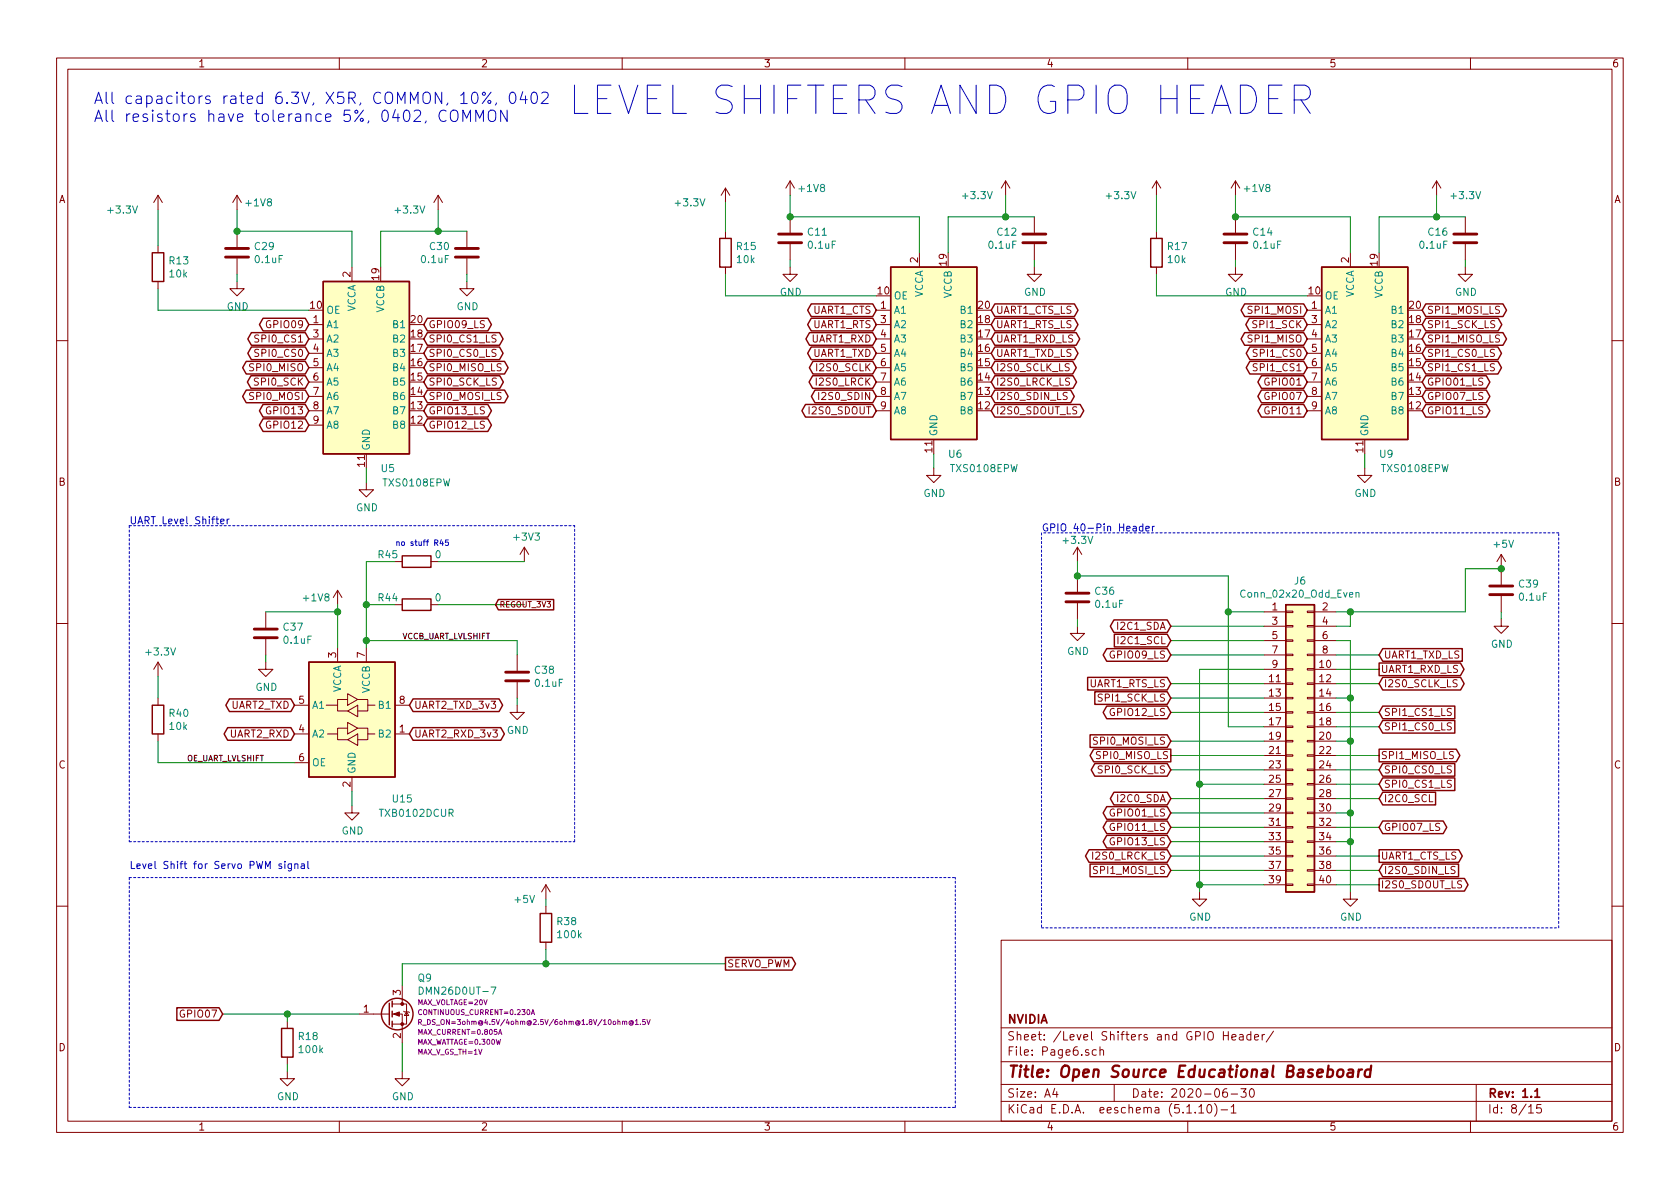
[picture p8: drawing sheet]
EESchema Schematic File Version 4
EELAYER 30 0
EELAYER END
$Descr A4 11693 8268
encoding utf-8
Sheet 8 15
Title "Open Source Educational Baseboard"
Date "2020-06-30"
Rev "1.1"
Comp "NVIDIA"
Comment1 ""
Comment2 ""
Comment3 ""
Comment4 ""
$EndDescr
Text Notes 3950 800  0    197  ~ 0
LEVEL SHIFTERS AND GPIO HEADER\n
$Comp
L power:+5V #PWR092
U 1 1
P 3800 6250
F 0 "#PWR092" H 3800 6100 50  0001 C CNN
F 1 "+5V" H 3650 6250 50  0000 C CNN
F 2 "" H 3800 6250 50  0001 C CNN
F 3 "" H 3800 6250 50  0001 C CNN
	1    3800 6250
	1    0    0    -1  
$EndComp
Text GLabel 1550 7050 0    50   Input ~ 0
GPIO07
Text GLabel 5050 6700 2    50   Output ~ 0
SERVO_PWM
Text Notes 900  6050 0    50   ~ 0
Level Shift for Servo PWM signal
Wire Notes Line
	4000 5850 4000 3650
Text Notes 900  3650 0    50   ~ 0
UART Level Shifter
$Comp
L Connector_Generic:Conn_02x20_Odd_Even J6
U 1 1
P 9000 5150
F 0 "J6" H 9050 6267 50  0000 C CNN
F 1 "Conn_02x20_Odd_Even" H 9050 6176 50  0000 C CNN
F 2 "Connector_PinHeader_2.54mm:PinHeader_2x20_P2.54mm_Vertical" H 9000 5150 50  0001 C CNN
F 3 "~" H 9000 5150 50  0001 C CNN
	1    9000 5150
	1    0    0    -1  
$EndComp
$Comp
L Device:C C36
U 1 1
P 7500 4150
F 0 "C36" H 7615 4196 50  0000 L CNN
F 1 "0.1uF" H 7615 4105 50  0000 L CNN
F 2 "Capacitor_SMD:C_0402_1005Metric" H 7538 4000 50  0001 C CNN
F 3 "~" H 7500 4150 50  0001 C CNN
	1    7500 4150
	1    0    0    -1  
$EndComp
$Comp
L power:GND #PWR0103
U 1 1
P 7500 4350
F 0 "#PWR0103" H 7500 4100 50  0001 C CNN
F 1 "GND" H 7505 4177 50  0000 C CNN
F 2 "" H 7500 4350 50  0001 C CNN
F 3 "" H 7500 4350 50  0001 C CNN
	1    7500 4350
	1    0    0    -1  
$EndComp
Wire Wire Line
	7500 4000 8550 4000
Wire Wire Line
	8550 4000 8550 4250
Wire Wire Line
	8550 4250 8800 4250
Wire Wire Line
	8800 5050 8550 5050
Wire Wire Line
	8550 5050 8550 4250
Connection ~ 8550 4250
$Comp
L power:GND #PWR0105
U 1 1
P 8350 6200
F 0 "#PWR0105" H 8350 5950 50  0001 C CNN
F 1 "GND" H 8355 6027 50  0000 C CNN
F 2 "" H 8350 6200 50  0001 C CNN
F 3 "" H 8350 6200 50  0001 C CNN
	1    8350 6200
	1    0    0    -1  
$EndComp
Wire Wire Line
	8800 4650 8350 4650
Wire Wire Line
	8350 4650 8350 5450
Wire Wire Line
	8800 6150 8350 6150
Connection ~ 8350 6150
Wire Wire Line
	8350 6150 8350 6200
Wire Wire Line
	8800 5450 8350 5450
Connection ~ 8350 5450
Wire Wire Line
	8350 5450 8350 6150
Text GLabel 8150 5750 0    50   BiDi ~ 0
GPIO11_LS
Text GLabel 8150 5850 0    50   BiDi ~ 0
GPIO13_LS
Text GLabel 8150 5950 0    50   BiDi ~ 0
I2S0_LRCK_LS
Text GLabel 8150 6050 0    50   Input ~ 0
SPI1_MOSI_LS
$Comp
L power:+5V #PWR0112
U 1 1
P 10450 3950
F 0 "#PWR0112" H 10450 3800 50  0001 C CNN
F 1 "+5V" H 10465 4123 50  0000 C CNN
F 2 "" H 10450 3950 50  0001 C CNN
F 3 "" H 10450 3950 50  0001 C CNN
	1    10450 3950
	1    0    0    -1  
$EndComp
$Comp
L Device:C C39
U 1 1
P 10450 4100
F 0 "C39" H 10565 4146 50  0000 L CNN
F 1 "0.1uF" H 10565 4055 50  0000 L CNN
F 2 "Capacitor_SMD:C_0402_1005Metric" H 10488 3950 50  0001 C CNN
F 3 "~" H 10450 4100 50  0001 C CNN
	1    10450 4100
	1    0    0    -1  
$EndComp
$Comp
L power:GND #PWR0113
U 1 1
P 10450 4300
F 0 "#PWR0113" H 10450 4050 50  0001 C CNN
F 1 "GND" H 10455 4127 50  0000 C CNN
F 2 "" H 10450 4300 50  0001 C CNN
F 3 "" H 10450 4300 50  0001 C CNN
	1    10450 4300
	1    0    0    -1  
$EndComp
$Comp
L power:GND #PWR0110
U 1 1
P 9400 6200
F 0 "#PWR0110" H 9400 5950 50  0001 C CNN
F 1 "GND" H 9405 6027 50  0000 C CNN
F 2 "" H 9400 6200 50  0001 C CNN
F 3 "" H 9400 6200 50  0001 C CNN
	1    9400 6200
	1    0    0    -1  
$EndComp
Wire Wire Line
	9300 4350 9400 4350
Wire Wire Line
	9400 4350 9400 4250
Wire Wire Line
	9400 4250 10200 4250
Wire Wire Line
	10200 4250 10200 3950
Wire Wire Line
	10200 3950 10450 3950
Connection ~ 10450 3950
Wire Wire Line
	9300 4250 9400 4250
Connection ~ 9400 4250
Wire Wire Line
	9300 4450 9400 4450
Wire Wire Line
	9400 4450 9400 4850
Wire Wire Line
	9300 4850 9400 4850
Connection ~ 9400 4850
Wire Wire Line
	9400 4850 9400 5150
Wire Wire Line
	9300 5150 9400 5150
Connection ~ 9400 5150
Wire Wire Line
	9400 5150 9400 5650
Wire Wire Line
	9300 5650 9400 5650
Connection ~ 9400 5650
Wire Wire Line
	9400 5650 9400 5850
Wire Wire Line
	9300 5850 9400 5850
Connection ~ 9400 5850
Wire Wire Line
	9400 5850 9400 6200
Text GLabel 9600 4550 2    50   Input ~ 0
UART1_TXD_LS
Text GLabel 9600 4650 2    50   Output ~ 0
UART1_RXD_LS
Text GLabel 9600 4750 2    50   BiDi ~ 0
I2S0_SCLK_LS
Text GLabel 9600 4950 2    50   Input ~ 0
SPI1_CS1_LS
Text GLabel 9600 5050 2    50   Input ~ 0
SPI1_CS0_LS
Text GLabel 9600 5250 2    50   Output ~ 0
SPI1_MISO_LS
Text GLabel 9600 5350 2    50   Input ~ 0
SPI0_CS0_LS
Text GLabel 9600 5450 2    50   Input ~ 0
SPI0_CS1_LS
Text GLabel 9600 5550 2    50   Input ~ 0
I2C0_SCL
Text GLabel 9600 5750 2    50   BiDi ~ 0
GPIO07_LS
Text GLabel 9600 5950 2    50   Output ~ 0
UART1_CTS_LS
Text GLabel 9600 6050 2    50   Input ~ 0
I2S0_SDIN_LS
Text GLabel 9600 6150 2    50   Output ~ 0
I2S0_SDOUT_LS
Wire Wire Line
	9600 6150 9300 6150
Wire Wire Line
	9600 6050 9300 6050
Wire Wire Line
	9300 5950 9600 5950
Wire Wire Line
	9600 5750 9300 5750
Wire Wire Line
	9300 5550 9600 5550
Wire Wire Line
	9600 5450 9300 5450
Wire Wire Line
	9300 5350 9600 5350
Wire Wire Line
	9600 5250 9300 5250
Wire Wire Line
	9300 5050 9600 5050
Wire Wire Line
	9600 4950 9300 4950
Wire Wire Line
	9300 4750 9600 4750
Wire Wire Line
	9600 4650 9300 4650
Wire Wire Line
	9300 4550 9600 4550
Wire Wire Line
	8150 4350 8800 4350
Wire Wire Line
	8800 4450 8150 4450
Wire Wire Line
	8150 4550 8800 4550
Wire Wire Line
	8800 4750 8150 4750
Wire Wire Line
	8150 4850 8800 4850
Wire Wire Line
	8800 4950 8150 4950
Wire Wire Line
	8150 5150 8800 5150
Wire Wire Line
	8800 5250 8150 5250
Wire Wire Line
	8150 5350 8800 5350
Wire Wire Line
	8800 5550 8150 5550
Wire Wire Line
	8150 5650 8800 5650
Wire Wire Line
	8800 5750 8150 5750
Wire Wire Line
	8150 5850 8800 5850
Wire Wire Line
	8800 5950 8150 5950
Wire Wire Line
	8150 6050 8800 6050
Wire Notes Line
	7250 3700 7250 6450
Wire Notes Line
	7250 6450 10850 6450
Wire Notes Line
	10850 6450 10850 3700
Wire Notes Line
	10850 3700 7250 3700
Wire Notes Line
	900  3650 4000 3650
Wire Notes Line
	900  5850 4000 5850
$Comp
L Device:C C38
U 1 1
P 3600 4700
F 0 "C38" H 3715 4746 50  0000 L CNN
F 1 "0.1uF" H 3715 4655 50  0000 L CNN
F 2 "Capacitor_SMD:C_0402_1005Metric" H 3638 4550 50  0001 C CNN
F 3 "~" H 3600 4700 50  0001 C CNN
	1    3600 4700
	1    0    0    -1  
$EndComp
$Comp
L power:GND #PWR0111
U 1 1
P 3600 4900
F 0 "#PWR0111" H 3600 4650 50  0001 C CNN
F 1 "GND" H 3605 4727 50  0000 C CNN
F 2 "" H 3600 4900 50  0001 C CNN
F 3 "" H 3600 4900 50  0001 C CNN
	1    3600 4900
	1    0    0    -1  
$EndComp
$Comp
L power:+3.3V #PWR0102
U 1 1
P 7500 3900
F 0 "#PWR0102" H 7500 3750 50  0001 C CNN
F 1 "+3.3V" H 7500 4050 50  0000 C CNN
F 2 "" H 7500 3900 50  0001 C CNN
F 3 "" H 7500 3900 50  0001 C CNN
	1    7500 3900
	1    0    0    -1  
$EndComp
Wire Wire Line
	7500 3900 7500 4000
Wire Notes Line
	900  6100 900  7700
Wire Notes Line
	6650 7700 6650 6100
Text GLabel 8150 4550 0    50   BiDi ~ 0
GPIO09_LS
Text GLabel 8150 4750 0    50   Input ~ 0
UART1_RTS_LS
Text GLabel 8150 4850 0    50   Input ~ 0
SPI1_SCK_LS
Text GLabel 8150 4950 0    50   BiDi ~ 0
GPIO12_LS
Text GLabel 8150 5150 0    50   Input ~ 0
SPI0_MOSI_LS
Text GLabel 8150 5250 0    50   Output ~ 0
SPI0_MISO_LS
Text GLabel 8150 5350 0    50   BiDi ~ 0
SPI0_SCK_LS
Text GLabel 8150 5650 0    50   BiDi ~ 0
GPIO01_LS
Text GLabel 8150 5550 0    50   BiDi ~ 0
I2C0_SDA
Text Notes 7250 3700 0    50   ~ 0
GPIO 40-Pin Header\n
Text Notes 650  850  0    79   ~ 0
All capacitors rated 6.3V, X5R, COMMON, 10%, 0402\nAll resistors have tolerance 5%, 0402, COMMON\n
Connection ~ 7500 4000
Wire Notes Line
	900  7700 6650 7700
Wire Notes Line
	900  6100 6650 6100
Text GLabel 2950 2250 2    50   BiDi ~ 0
GPIO09_LS
Text GLabel 6900 2250 2    50   BiDi ~ 0
UART1_RTS_LS
Text GLabel 9900 2250 2    50   BiDi ~ 0
SPI1_SCK_LS
Text GLabel 2950 2950 2    50   BiDi ~ 0
GPIO12_LS
Text GLabel 2950 2750 2    50   BiDi ~ 0
SPI0_MOSI_LS
Text GLabel 2950 2550 2    50   BiDi ~ 0
SPI0_MISO_LS
Text GLabel 2950 2650 2    50   BiDi ~ 0
SPI0_SCK_LS
Text GLabel 9900 2650 2    50   BiDi ~ 0
GPIO01_LS
Text GLabel 2150 2250 0    50   BiDi ~ 0
GPIO09
Text GLabel 9100 2250 0    50   BiDi ~ 0
SPI1_SCK
Text GLabel 2150 2950 0    50   BiDi ~ 0
GPIO12
Text GLabel 2150 2750 0    50   BiDi ~ 0
SPI0_MOSI
Text GLabel 2150 2550 0    50   BiDi ~ 0
SPI0_MISO
Text GLabel 2150 2650 0    50   BiDi ~ 0
SPI0_SCK
Text GLabel 9100 2650 0    50   BiDi ~ 0
GPIO01
$Comp
L power:+1V8 #PWR05
U 1 1
P 1650 1450
F 0 "#PWR05" H 1650 1300 50  0001 C CNN
F 1 "+1V8" H 1500 1500 50  0000 C CNN
F 2 "" H 1650 1450 50  0001 C CNN
F 3 "" H 1650 1450 50  0001 C CNN
	1    1650 1450
	-1   0    0    -1  
$EndComp
$Comp
L Device:C C29
U 1 1
P 1650 1750
F 0 "C29" H 1765 1796 50  0000 L CNN
F 1 "0.1uF" H 1765 1705 50  0000 L CNN
F 2 "Capacitor_SMD:C_0402_1005Metric" H 1688 1600 50  0001 C CNN
F 3 "~" H 1650 1750 50  0001 C CNN
	1    1650 1750
	1    0    0    -1  
$EndComp
$Comp
L power:+3.3V #PWR065
U 1 1
P 3050 1450
F 0 "#PWR065" H 3050 1300 50  0001 C CNN
F 1 "+3.3V" H 2850 1450 50  0000 C CNN
F 2 "" H 3050 1450 50  0001 C CNN
F 3 "" H 3050 1450 50  0001 C CNN
	1    3050 1450
	1    0    0    -1  
$EndComp
$Comp
L Device:C C30
U 1 1
P 3250 1750
F 0 "C30" H 3365 1796 50  0000 L CNN
F 1 "0.1uF" H 3365 1705 50  0000 L CNN
F 2 "Capacitor_SMD:C_0402_1005Metric" H 3288 1600 50  0001 C CNN
F 3 "~" H 3250 1750 50  0001 C CNN
	1    3250 1750
	-1   0    0    -1  
$EndComp
Text GLabel 9100 2850 0    50   BiDi ~ 0
GPIO11
Text GLabel 2150 2850 0    50   BiDi ~ 0
GPIO13
Text GLabel 9100 2150 0    50   BiDi ~ 0
SPI1_MOSI
Text GLabel 9100 2550 0    50   BiDi ~ 0
SPI1_CS1
Text GLabel 9900 2850 2    50   BiDi ~ 0
GPIO11_LS
Text GLabel 2950 2850 2    50   BiDi ~ 0
GPIO13_LS
Text GLabel 6900 2650 2    50   BiDi ~ 0
I2S0_LRCK_LS
Text GLabel 9900 2150 2    50   BiDi ~ 0
SPI1_MOSI_LS
Text GLabel 6900 2450 2    50   BiDi ~ 0
UART1_TXD_LS
Text GLabel 6900 2350 2    50   BiDi ~ 0
UART1_RXD_LS
Text GLabel 6900 2550 2    50   BiDi ~ 0
I2S0_SCLK_LS
Text GLabel 9900 2550 2    50   BiDi ~ 0
SPI1_CS1_LS
Text GLabel 9100 2450 0    50   BiDi ~ 0
SPI1_CS0
Text GLabel 9100 2350 0    50   BiDi ~ 0
SPI1_MISO
Text GLabel 2150 2450 0    50   BiDi ~ 0
SPI0_CS0
Text GLabel 2150 2350 0    50   BiDi ~ 0
SPI0_CS1
Text GLabel 9100 2750 0    50   BiDi ~ 0
GPIO07
Text GLabel 6900 2850 2    50   BiDi ~ 0
I2S0_SDOUT_LS
Text GLabel 6900 2750 2    50   BiDi ~ 0
I2S0_SDIN_LS
Text GLabel 6900 2150 2    50   BiDi ~ 0
UART1_CTS_LS
Text GLabel 9900 2750 2    50   BiDi ~ 0
GPIO07_LS
Text GLabel 2950 2350 2    50   BiDi ~ 0
SPI0_CS1_LS
Text GLabel 2950 2450 2    50   BiDi ~ 0
SPI0_CS0_LS
Text GLabel 9900 2350 2    50   BiDi ~ 0
SPI1_MISO_LS
Text GLabel 9900 2450 2    50   BiDi ~ 0
SPI1_CS0_LS
Text GLabel 8150 4350 0    50   BiDi ~ 0
I2C1_SDA
Text GLabel 8150 4450 0    50   Input ~ 0
I2C1_SCL
Wire Wire Line
	3050 1450 3050 1600
Connection ~ 3050 1600
Wire Wire Line
	3050 1600 3250 1600
Wire Wire Line
	1650 1900 1650 1950
Wire Wire Line
	3250 1900 3250 1950
Wire Wire Line
	7500 4350 7500 4300
Wire Wire Line
	10450 4300 10450 4250
$Comp
L power:GND #PWR048
U 1 1
P 2550 3350
F 0 "#PWR048" H 2550 3100 50  0001 C CNN
F 1 "GND" H 2555 3177 50  0000 C CNN
F 2 "" H 2550 3350 50  0001 C CNN
F 3 "" H 2550 3350 50  0001 C CNN
	1    2550 3350
	1    0    0    -1  
$EndComp
Wire Wire Line
	2550 3350 2550 3250
Wire Wire Line
	2650 1600 2650 1850
Wire Wire Line
	2650 1600 3050 1600
Wire Wire Line
	1650 1450 1650 1600
Wire Wire Line
	2450 1850 2450 1600
Wire Wire Line
	2450 1600 1650 1600
Connection ~ 1650 1600
Wire Wire Line
	2150 2150 1100 2150
Wire Wire Line
	1100 2150 1100 2000
$Comp
L power:+3.3V #PWR046
U 1 1
P 1100 1450
F 0 "#PWR046" H 1100 1300 50  0001 C CNN
F 1 "+3.3V" H 850 1450 50  0000 C CNN
F 2 "" H 1100 1450 50  0001 C CNN
F 3 "" H 1100 1450 50  0001 C CNN
	1    1100 1450
	1    0    0    -1  
$EndComp
Wire Wire Line
	1100 1450 1100 1700
$Comp
L Device:R R13
U 1 1
P 1100 1850
F 0 "R13" H 1170 1896 50  0000 L CNN
F 1 "10k" H 1170 1805 50  0000 L CNN
F 2 "Resistor_SMD:R_0402_1005Metric" V 1030 1850 50  0001 C CNN
F 3 "~" H 1100 1850 50  0001 C CNN
	1    1100 1850
	1    0    0    -1  
$EndComp
$Comp
L power:+1V8 #PWR082
U 1 1
P 5500 1350
F 0 "#PWR082" H 5500 1200 50  0001 C CNN
F 1 "+1V8" H 5350 1400 50  0000 C CNN
F 2 "" H 5500 1350 50  0001 C CNN
F 3 "" H 5500 1350 50  0001 C CNN
	1    5500 1350
	-1   0    0    -1  
$EndComp
$Comp
L Device:C C11
U 1 1
P 5500 1650
F 0 "C11" H 5615 1696 50  0000 L CNN
F 1 "0.1uF" H 5615 1605 50  0000 L CNN
F 2 "Capacitor_SMD:C_0402_1005Metric" H 5538 1500 50  0001 C CNN
F 3 "~" H 5500 1650 50  0001 C CNN
	1    5500 1650
	1    0    0    -1  
$EndComp
$Comp
L power:+3.3V #PWR059
U 1 1
P 7000 1350
F 0 "#PWR059" H 7000 1200 50  0001 C CNN
F 1 "+3.3V" H 6800 1350 50  0000 C CNN
F 2 "" H 7000 1350 50  0001 C CNN
F 3 "" H 7000 1350 50  0001 C CNN
	1    7000 1350
	1    0    0    -1  
$EndComp
$Comp
L Device:C C12
U 1 1
P 7200 1650
F 0 "C12" H 7315 1696 50  0000 L CNN
F 1 "0.1uF" H 7315 1605 50  0000 L CNN
F 2 "Capacitor_SMD:C_0402_1005Metric" H 7238 1500 50  0001 C CNN
F 3 "~" H 7200 1650 50  0001 C CNN
	1    7200 1650
	-1   0    0    -1  
$EndComp
Connection ~ 7000 1500
Wire Wire Line
	7000 1500 7200 1500
Wire Wire Line
	5500 1800 5500 1850
Wire Wire Line
	7200 1800 7200 1850
$Comp
L power:GND #PWR078
U 1 1
P 6500 3250
F 0 "#PWR078" H 6500 3000 50  0001 C CNN
F 1 "GND" H 6505 3077 50  0000 C CNN
F 2 "" H 6500 3250 50  0001 C CNN
F 3 "" H 6500 3250 50  0001 C CNN
	1    6500 3250
	1    0    0    -1  
$EndComp
Wire Wire Line
	6500 3250 6500 3150
Wire Wire Line
	6600 1500 6600 1750
Wire Wire Line
	6600 1500 7000 1500
Wire Wire Line
	5050 2050 5050 1900
$Comp
L power:+3.3V #PWR050
U 1 1
P 5050 1400
F 0 "#PWR050" H 5050 1250 50  0001 C CNN
F 1 "+3.3V" H 4800 1400 50  0000 C CNN
F 2 "" H 5050 1400 50  0001 C CNN
F 3 "" H 5050 1400 50  0001 C CNN
	1    5050 1400
	1    0    0    -1  
$EndComp
$Comp
L Device:R R15
U 1 1
P 5050 1750
F 0 "R15" H 5120 1796 50  0000 L CNN
F 1 "10k" H 5120 1705 50  0000 L CNN
F 2 "Resistor_SMD:R_0402_1005Metric" V 4980 1750 50  0001 C CNN
F 3 "~" H 5050 1750 50  0001 C CNN
	1    5050 1750
	1    0    0    -1  
$EndComp
Text GLabel 6100 2850 0    50   BiDi ~ 0
I2S0_SDOUT
Text GLabel 6100 2750 0    50   BiDi ~ 0
I2S0_SDIN
Text GLabel 6100 2150 0    50   BiDi ~ 0
UART1_CTS
Text GLabel 6100 2550 0    50   BiDi ~ 0
I2S0_SCLK
Text GLabel 6100 2350 0    50   BiDi ~ 0
UART1_RXD
Text GLabel 6100 2450 0    50   BiDi ~ 0
UART1_TXD
Text GLabel 6100 2650 0    50   BiDi ~ 0
I2S0_LRCK
Text GLabel 6100 2250 0    50   BiDi ~ 0
UART1_RTS
Wire Wire Line
	5050 1400 5050 1600
Wire Wire Line
	6100 2050 5050 2050
Wire Wire Line
	6400 1500 6400 1750
Wire Wire Line
	6400 1500 5500 1500
Wire Wire Line
	5500 1350 5500 1500
Connection ~ 5500 1500
Wire Wire Line
	7000 1350 7000 1500
$Comp
L power:+1V8 #PWR088
U 1 1
P 8600 1350
F 0 "#PWR088" H 8600 1200 50  0001 C CNN
F 1 "+1V8" H 8450 1400 50  0000 C CNN
F 2 "" H 8600 1350 50  0001 C CNN
F 3 "" H 8600 1350 50  0001 C CNN
	1    8600 1350
	-1   0    0    -1  
$EndComp
$Comp
L Device:C C14
U 1 1
P 8600 1650
F 0 "C14" H 8715 1696 50  0000 L CNN
F 1 "0.1uF" H 8715 1605 50  0000 L CNN
F 2 "Capacitor_SMD:C_0402_1005Metric" H 8638 1500 50  0001 C CNN
F 3 "~" H 8600 1650 50  0001 C CNN
	1    8600 1650
	1    0    0    -1  
$EndComp
$Comp
L power:+3.3V #PWR085
U 1 1
P 10000 1350
F 0 "#PWR085" H 10000 1200 50  0001 C CNN
F 1 "+3.3V" H 9800 1350 50  0000 C CNN
F 2 "" H 10000 1350 50  0001 C CNN
F 3 "" H 10000 1350 50  0001 C CNN
	1    10000 1350
	-1   0    0    -1  
$EndComp
$Comp
L Device:C C16
U 1 1
P 10200 1650
F 0 "C16" H 10315 1696 50  0000 L CNN
F 1 "0.1uF" H 10315 1605 50  0000 L CNN
F 2 "Capacitor_SMD:C_0402_1005Metric" H 10238 1500 50  0001 C CNN
F 3 "~" H 10200 1650 50  0001 C CNN
	1    10200 1650
	-1   0    0    -1  
$EndComp
Wire Wire Line
	10000 1350 10000 1500
Connection ~ 10000 1500
Wire Wire Line
	10000 1500 10200 1500
Wire Wire Line
	8600 1800 8600 1850
$Comp
L power:GND #PWR087
U 1 1
P 9500 3250
F 0 "#PWR087" H 9500 3000 50  0001 C CNN
F 1 "GND" H 9505 3077 50  0000 C CNN
F 2 "" H 9500 3250 50  0001 C CNN
F 3 "" H 9500 3250 50  0001 C CNN
	1    9500 3250
	1    0    0    -1  
$EndComp
Wire Wire Line
	9500 3250 9500 3150
Wire Wire Line
	9600 1500 9600 1750
Wire Wire Line
	9600 1500 10000 1500
Wire Wire Line
	8600 1350 8600 1500
Wire Wire Line
	9400 1750 9400 1500
Wire Wire Line
	9400 1500 8600 1500
Connection ~ 8600 1500
Wire Wire Line
	9100 2050 8050 2050
Wire Wire Line
	8050 2050 8050 1900
$Comp
L power:+3.3V #PWR084
U 1 1
P 8050 1350
F 0 "#PWR084" H 8050 1200 50  0001 C CNN
F 1 "+3.3V" H 7800 1350 50  0000 C CNN
F 2 "" H 8050 1350 50  0001 C CNN
F 3 "" H 8050 1350 50  0001 C CNN
	1    8050 1350
	1    0    0    -1  
$EndComp
Wire Wire Line
	8050 1350 8050 1600
$Comp
L Device:R R17
U 1 1
P 8050 1750
F 0 "R17" H 8120 1796 50  0000 L CNN
F 1 "10k" H 8120 1705 50  0000 L CNN
F 2 "Resistor_SMD:R_0402_1005Metric" V 7980 1750 50  0001 C CNN
F 3 "~" H 8050 1750 50  0001 C CNN
	1    8050 1750
	1    0    0    -1  
$EndComp
$Comp
L power:GND #PWR043
U 1 1
P 2800 7450
F 0 "#PWR043" H 2800 7200 50  0001 C CNN
F 1 "GND" H 2805 7277 50  0000 C CNN
F 2 "" H 2800 7450 50  0001 C CNN
F 3 "" H 2800 7450 50  0001 C CNN
	1    2800 7450
	1    0    0    -1  
$EndComp
Wire Wire Line
	1550 7050 2000 7050
Wire Wire Line
	2000 7050 2000 7100
Connection ~ 2000 7050
Wire Wire Line
	2000 7050 2500 7050
$Comp
L Device:R R18
U 1 1
P 2000 7250
F 0 "R18" H 2070 7296 50  0000 L CNN
F 1 "100k" H 2070 7205 50  0000 L CNN
F 2 "Resistor_SMD:R_0402_1005Metric" V 1930 7250 50  0001 C CNN
F 3 "~" H 2000 7250 50  0001 C CNN
	1    2000 7250
	1    0    0    -1  
$EndComp
$Comp
L power:GND #PWR040
U 1 1
P 2000 7450
F 0 "#PWR040" H 2000 7200 50  0001 C CNN
F 1 "GND" H 2005 7277 50  0000 C CNN
F 2 "" H 2000 7450 50  0001 C CNN
F 3 "" H 2000 7450 50  0001 C CNN
	1    2000 7450
	1    0    0    -1  
$EndComp
Wire Wire Line
	2000 7400 2000 7450
Wire Wire Line
	2800 7250 2800 7450
Wire Wire Line
	2800 6850 2800 6700
$Comp
L Device:R R38
U 1 1
P 3800 6450
F 0 "R38" H 3870 6496 50  0000 L CNN
F 1 "100k" H 3870 6405 50  0000 L CNN
F 2 "Resistor_SMD:R_0402_1005Metric" V 3730 6450 50  0001 C CNN
F 3 "~" H 3800 6450 50  0001 C CNN
	1    3800 6450
	1    0    0    -1  
$EndComp
Wire Wire Line
	3800 6600 3800 6700
Connection ~ 3800 6700
Wire Wire Line
	3800 6700 5050 6700
Wire Wire Line
	3800 6250 3800 6300
Wire Wire Line
	2800 6700 3800 6700
Wire Wire Line
	10200 1850 10200 1800
$Comp
L Logic_LevelTranslator:TXS0108EPW U5
U 1 1
P 2550 2550
F 0 "U5" H 2700 1850 50  0000 C CNN
F 1 "TXS0108EPW" H 2900 1750 50  0000 C CNN
F 2 "Package_SO:TSSOP-20_4.4x6.5mm_P0.65mm" H 2550 1800 50  0001 C CNN
F 3 "www.ti.com/lit/ds/symlink/txs0108e.pdf" H 2550 2450 50  0001 C CNN
	1    2550 2550
	1    0    0    -1  
$EndComp
$Comp
L Logic_LevelTranslator:TXS0108EPW U6
U 1 1
P 6500 2450
F 0 "U6" H 6650 1750 50  0000 C CNN
F 1 "TXS0108EPW" H 6850 1650 50  0000 C CNN
F 2 "Package_SO:TSSOP-20_4.4x6.5mm_P0.65mm" H 6500 1700 50  0001 C CNN
F 3 "www.ti.com/lit/ds/symlink/txs0108e.pdf" H 6500 2350 50  0001 C CNN
	1    6500 2450
	1    0    0    -1  
$EndComp
$Comp
L Logic_LevelTranslator:TXS0108EPW U9
U 1 1
P 9500 2450
F 0 "U9" H 9650 1750 50  0000 C CNN
F 1 "TXS0108EPW" H 9850 1650 50  0000 C CNN
F 2 "Package_SO:TSSOP-20_4.4x6.5mm_P0.65mm" H 9500 1700 50  0001 C CNN
F 3 "www.ti.com/lit/ds/symlink/txs0108e.pdf" H 9500 2350 50  0001 C CNN
	1    9500 2450
	1    0    0    -1  
$EndComp
Wire Wire Line
	2550 3900 2750 3900
$Comp
L Device:R R45
U 1 1
P 2900 3900
F 0 "R45" V 2850 3700 50  0000 C CNN
F 1 "0" V 2850 4050 50  0000 C CNN
F 2 "Resistor_SMD:R_0402_1005Metric" V 2830 3900 50  0001 C CNN
F 3 "~" H 2900 3900 50  0001 C CNN
	1    2900 3900
	0    1    1    0   
$EndComp
Wire Wire Line
	3050 3900 3650 3900
$Comp
L power:+3V3 #PWR0107
U 1 1
P 3650 3900
F 0 "#PWR0107" H 3650 3750 50  0001 C CNN
F 1 "+3V3" H 3665 4073 50  0000 C CNN
F 2 "" H 3650 3900 50  0001 C CNN
F 3 "" H 3650 3900 50  0001 C CNN
	1    3650 3900
	1    0    0    -1  
$EndComp
Connection ~ 2550 4200
Wire Wire Line
	2550 3900 2550 4200
Wire Wire Line
	3600 4450 2550 4450
Connection ~ 2550 4450
Wire Wire Line
	2550 4450 2550 4500
Wire Wire Line
	2550 4200 2550 4450
Wire Wire Line
	3050 4200 3650 4200
Wire Wire Line
	2750 4200 2550 4200
$Comp
L Device:R R44
U 1 1
P 2900 4200
F 0 "R44" V 2850 4000 50  0000 C CNN
F 1 "0" V 2850 4350 50  0000 C CNN
F 2 "Resistor_SMD:R_0402_1005Metric" V 2830 4200 50  0001 C CNN
F 3 "~" H 2900 4200 50  0001 C CNN
	1    2900 4200
	0    1    1    0   
$EndComp
Text Label 1300 5300 0    39   ~ 0
OE_UART_LVLSHIFT
Wire Wire Line
	1850 4600 1850 4550
$Comp
L Logic_LevelTranslator:TXB0102DCU U15
U 1 1
P 2450 5000
F 0 "U15" H 2800 4450 50  0000 C CNN
F 1 "TXB0102DCUR" H 2900 4350 50  0000 C CNN
F 2 "Package_SO:VSSOP-8_2.3x2mm_P0.5mm" H 2450 4450 50  0001 C CNN
F 3 "http://www.ti.com/lit/ds/symlink/txb0102.pdf" H 2450 4970 50  0001 C CNN
	1    2450 5000
	1    0    0    -1  
$EndComp
Wire Wire Line
	1100 4700 1100 4850
$Comp
L power:+3.3V #PWR0104
U 1 1
P 1100 4700
F 0 "#PWR0104" H 1100 4550 50  0001 C CNN
F 1 "+3.3V" H 1115 4873 50  0000 C CNN
F 2 "" H 1100 4700 50  0001 C CNN
F 3 "" H 1100 4700 50  0001 C CNN
	1    1100 4700
	1    0    0    -1  
$EndComp
Wire Wire Line
	1100 5300 2050 5300
Wire Wire Line
	1100 5150 1100 5300
Wire Wire Line
	2350 4250 2350 4500
Connection ~ 2350 4250
Wire Wire Line
	1850 4250 2350 4250
Wire Wire Line
	2350 4200 2350 4250
$Comp
L power:GND #PWR0106
U 1 1
P 1850 4600
F 0 "#PWR0106" H 1850 4350 50  0001 C CNN
F 1 "GND" H 1855 4427 50  0000 C CNN
F 2 "" H 1850 4600 50  0001 C CNN
F 3 "" H 1850 4600 50  0001 C CNN
	1    1850 4600
	1    0    0    -1  
$EndComp
Wire Wire Line
	2450 5500 2450 5600
$Comp
L Device:C C37
U 1 1
P 1850 4400
F 0 "C37" H 1965 4446 50  0000 L CNN
F 1 "0.1uF" H 1965 4355 50  0000 L CNN
F 2 "Capacitor_SMD:C_0402_1005Metric" H 1888 4250 50  0001 C CNN
F 3 "~" H 1850 4400 50  0001 C CNN
	1    1850 4400
	1    0    0    -1  
$EndComp
$Comp
L Device:R R40
U 1 1
P 1100 5000
F 0 "R40" H 1170 5046 50  0000 L CNN
F 1 "10k" H 1170 4955 50  0000 L CNN
F 2 "Resistor_SMD:R_0402_1005Metric" V 1030 5000 50  0001 C CNN
F 3 "~" H 1100 5000 50  0001 C CNN
	1    1100 5000
	1    0    0    -1  
$EndComp
$Comp
L power:+1V8 #PWR0109
U 1 1
P 2350 4200
F 0 "#PWR0109" H 2350 4050 50  0001 C CNN
F 1 "+1V8" H 2200 4250 50  0000 C CNN
F 2 "" H 2350 4200 50  0001 C CNN
F 3 "" H 2350 4200 50  0001 C CNN
	1    2350 4200
	1    0    0    -1  
$EndComp
Wire Notes Line
	900  3650 900  5850
Text GLabel 2050 4900 0    50   BiDi ~ 0
UART2_TXD
Text GLabel 2050 5100 0    50   BiDi ~ 0
UART2_RXD
Text GLabel 2850 5100 2    50   BiDi ~ 0
UART2_RXD_3v3
Text GLabel 2850 4900 2    50   BiDi ~ 0
UART2_TXD_3v3
$Comp
L power:GND #PWR0108
U 1 1
P 2450 5600
F 0 "#PWR0108" H 2450 5350 50  0001 C CNN
F 1 "GND" H 2455 5427 50  0000 C CNN
F 2 "" H 2450 5600 50  0001 C CNN
F 3 "" H 2450 5600 50  0001 C CNN
	1    2450 5600
	1    0    0    -1  
$EndComp
Text Label 2800 4450 0    39   ~ 0
VCCB_UART_LVLSHIFT
Wire Wire Line
	3600 4450 3600 4550
Wire Wire Line
	3600 4850 3600 4900
Text Notes 2750 3800 0    39   ~ 0
no stuff R45\n
Text GLabel 3450 4200 2    39   Input ~ 0
REGOUT_3V3
$Comp
L Transistor_FET:2N7002 Q?
U 1 1
P 2700 7050
AR Path="/5EF6A45F/60E07721" Ref="Q?"  Part="1" 
AR Path="/5EF267A4/60E07721" Ref="Q?"  Part="1" 
AR Path="/5EEF7C46/60E07721" Ref="Q?"  Part="1" 
AR Path="/5EEE1E2D/60E07721" Ref="Q9"  Part="1" 
F 0 "Q9" H 2904 7303 50  0000 L CNN
F 1 "DMN26D0UT-7" H 2904 7212 50  0000 L CNN
F 2 "Package_TO_SOT_SMD:SOT-523" H 2900 6975 50  0001 L CIN
F 3 "https://www.diodes.com/assets/Datasheets/ds31854.pdf" H 2700 7050 50  0001 L CNN
F 4 "MAX_VOLTAGE=20V" H 2904 7132 35  0000 L CNN "MAX_VOLTAGE"
F 5 "CONTINUOUS_CURRENT=0.230A" H 2904 7063 35  0000 L CNN "CONTINUOUS_CURRENT"
F 6 "R_DS_ON=3ohm@4.5V/4ohm@2.5V/6ohm@1.8V/10ohm@1.5V" H 2904 6994 35  0000 L CNN "R_DS_ON"
F 7 "MAX_CURRENT=0.805A" H 2904 6925 35  0000 L CNN "MAX_CURRENT"
F 8 "MAX_WATTAGE=0.300W" H 2904 6856 35  0000 L CNN "MAX_WATTAGE"
F 9 "MAX_V_GS_TH=1V" H 2904 6787 35  0000 L CNN "V_GS_TH_MAX"
	1    2700 7050
	1    0    0    -1  
$EndComp
$Comp
L power:GND #PWR0197
U 1 1
P 10200 1850
F 0 "#PWR0197" H 10200 1600 50  0001 C CNN
F 1 "GND" H 10205 1677 50  0000 C CNN
F 2 "" H 10200 1850 50  0001 C CNN
F 3 "" H 10200 1850 50  0001 C CNN
	1    10200 1850
	1    0    0    -1  
$EndComp
$Comp
L power:GND #PWR0198
U 1 1
P 8600 1850
F 0 "#PWR0198" H 8600 1600 50  0001 C CNN
F 1 "GND" H 8605 1677 50  0000 C CNN
F 2 "" H 8600 1850 50  0001 C CNN
F 3 "" H 8600 1850 50  0001 C CNN
	1    8600 1850
	1    0    0    -1  
$EndComp
$Comp
L power:GND #PWR0199
U 1 1
P 7200 1850
F 0 "#PWR0199" H 7200 1600 50  0001 C CNN
F 1 "GND" H 7205 1677 50  0000 C CNN
F 2 "" H 7200 1850 50  0001 C CNN
F 3 "" H 7200 1850 50  0001 C CNN
	1    7200 1850
	1    0    0    -1  
$EndComp
$Comp
L power:GND #PWR0200
U 1 1
P 5500 1850
F 0 "#PWR0200" H 5500 1600 50  0001 C CNN
F 1 "GND" H 5505 1677 50  0000 C CNN
F 2 "" H 5500 1850 50  0001 C CNN
F 3 "" H 5500 1850 50  0001 C CNN
	1    5500 1850
	1    0    0    -1  
$EndComp
$Comp
L power:GND #PWR0201
U 1 1
P 3250 1950
F 0 "#PWR0201" H 3250 1700 50  0001 C CNN
F 1 "GND" H 3255 1777 50  0000 C CNN
F 2 "" H 3250 1950 50  0001 C CNN
F 3 "" H 3250 1950 50  0001 C CNN
	1    3250 1950
	1    0    0    -1  
$EndComp
$Comp
L power:GND #PWR0202
U 1 1
P 1650 1950
F 0 "#PWR0202" H 1650 1700 50  0001 C CNN
F 1 "GND" H 1655 1777 50  0000 C CNN
F 2 "" H 1650 1950 50  0001 C CNN
F 3 "" H 1650 1950 50  0001 C CNN
	1    1650 1950
	1    0    0    -1  
$EndComp
$EndSCHEMATC
